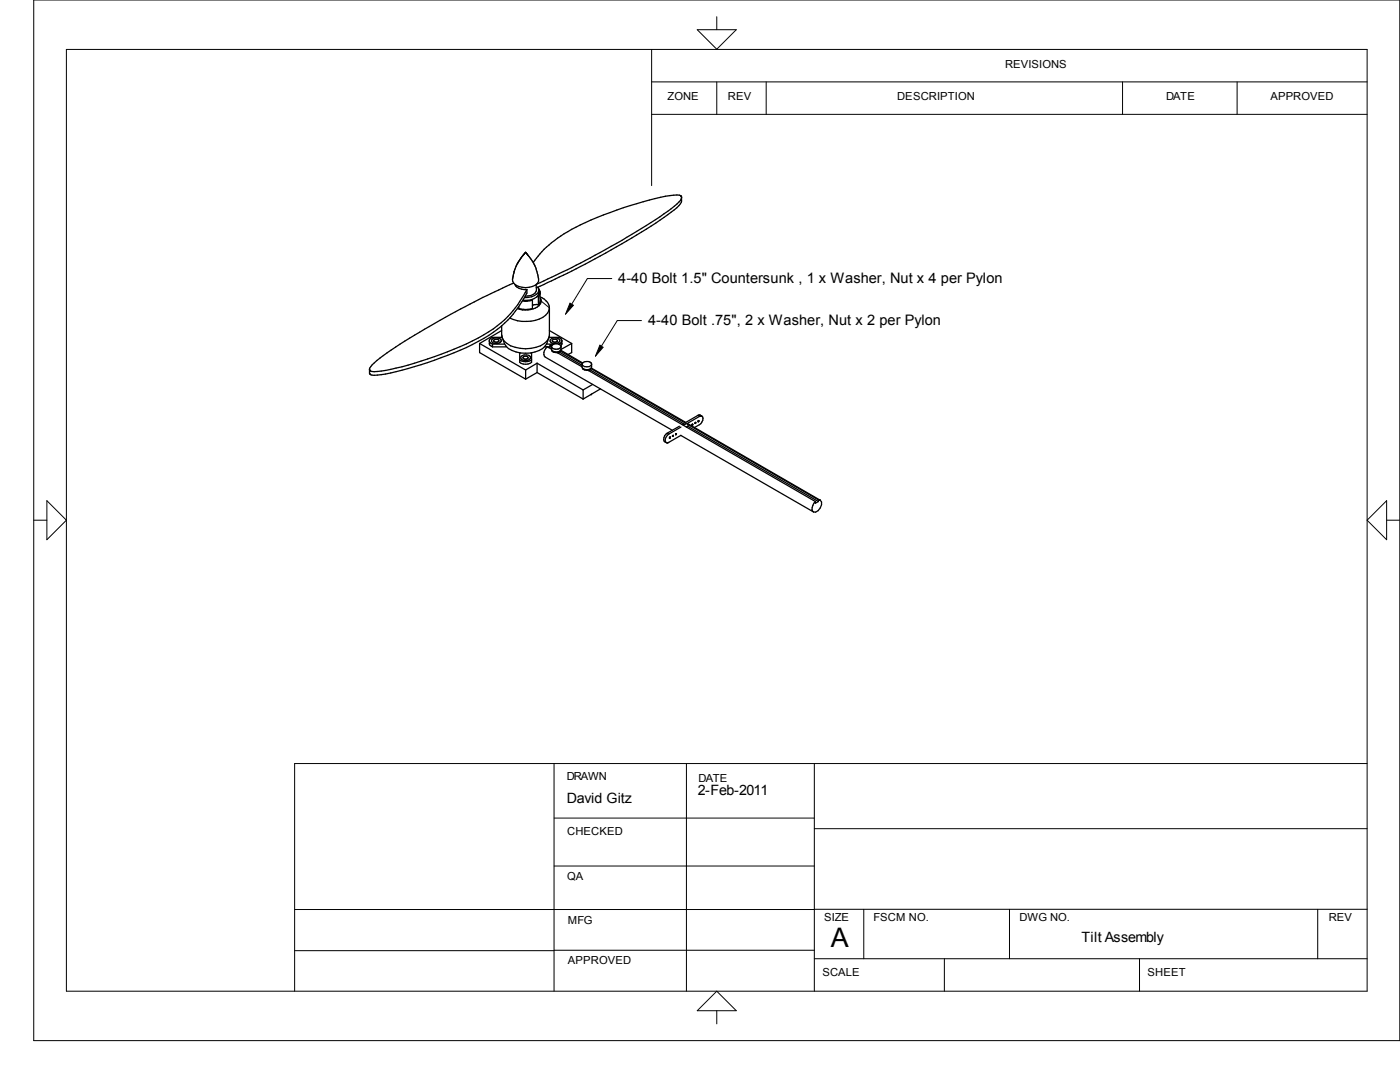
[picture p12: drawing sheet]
<svg xmlns="http://www.w3.org/2000/svg" width="279mm" height="216mm" viewBox="0 0 279 216" stroke-linecap="round" stroke-linejoin="round" font-family="sans-serif">
<g fill="none" stroke="#000" stroke-width=".2">
<path d="M6.7 0h272.7v207.6h-272.7zM13.3 9.9h259.5v187.9h-259.5zM130 16.3h142.8M130 9.9v27.1M139.1 5.9h7.8l-3.9 3.9zM143 3.3v2.6M143 16.3v6.5M152.9 16.3v6.5M224 16.3v6.5M246.9 16.3v6.5M130 22.8h142.8M104.9 50.3l-1.7 2.4"/>
<path d="M122.1 55.6h-4.9l-3.1 5.1M108 60.1l1.6 1.3M113.7 60.5l.7 .4-1.5 1.8zM119.7 68.9l.7 .4-1.6 1.8zM128 64h-4.8l-3.2 5.1M9.4 99.9l3.9 3.9-3.9 3.9zM133.1 86.4l.4 .2M139.3 82.9l.3 .2M276.7 99.9v7.8l-3.9-3.9zM6.7 103.8h2.7M276.7 103.8h2.7M110.6 152.4v45.4"/>
<path d="M137 152.4v45.4M162.5 152.4v45.4M272.8 152.4h-214v45.4M110.6 172.8h51.9M110.6 163.2h51.9M162.5 165.4h110.3M58.8 189.7h51.8M110.6 189.6h51.9M162.5 191.3h110.3M172.4 181.4v9.9M188.5 191.3v6.5M201.5 181.4v9.9"/>
<path d="M227.4 191.3v6.5M263 181.4v9.9M272.8 181.4l-214 .1M139.1 201.7l3.9-3.9 3.9 3.9zM143 201.7v2.6"/>
</g>
<g fill="none" stroke="#000" stroke-width=".25">
<path d="M135.9 39.1h.1M135.9 39.1a1.46 1.46 0 0 0-1.4-.2 69.7 69.7 0 0 0-21.9 7.8 19.5 19.5 0 0 0-6.2 5.7M135.9 39.1l.1 .1a2.52 2.52 0 0 1-1.4 2.7 89.9 89.9 0 0 1-10.5 6.7l-10 5.5-7.1 3.3v-.6M136 39.5v.1a14.5 14.5 0 0 1-4.3 3.7l-5.6 3.5a188.6 188.6 0 0 1-19 9.9M102.5 56.5a167.6 167.6 0 0 0-26.7 15l-1.5 1.3a1.6 1.6 0 0 0-.6 1.7 1.36 1.36 0 0 0 1.6 .3 68 68 0 0 0 22.2-7.9 20.2 20.2 0 0 0 7.3-7.8M102.7 56.8a2.42 2.42 0 0 0 2.5 1M104.5 59.9h.8M104.9 50.4l-1.6 2-.6 1.4-.3 1.1a1.53 1.53 0 0 0 1.1 2.2 3.8 3.8 0 0 0 3.8-.6l.2-.4a8.4 8.4 0 0 0-2.3-5.4M104.9 50.4h.1M104.9 50.4l.3 .3M105.2 57.8v.7l-.4 .6M105.2 57.8a21.4 21.4 0 0 1-9.7 9.6 71.6 71.6 0 0 1-20.2 6.7h-1.1l-.5-.3"/>
<path d="M105.2 50.7h.1M106.1 59.8l.2 .1M106.3 59.9v1.7a4.4 4.4 0 0 1-2.8 0v-.4M106.3 59.9l-2 .2M107.1 57.4a1.47 1.47 0 0 1-1.7 1.7h-.6M107.2 59.1l.2 .1M107.4 57.3a1.77 1.77 0 0 1-1.5 2.6h-1.5M107.4 59.2v1.7M107.5 58.2l.1 .1M107.5 57.9a1.64 1.64 0 0 1-1.4 1.3l-1.5 .2M107.5 57.7l.3 .5v2l-.4 .7M107.6 58.3l.1 .2-.2 .2"/>
<path d="M107.6 58.3h.1M107.8 59.4a1.21 1.21 0 0 1-.6 1.9l-.4 .2a5 5 0 0 1-3.5 .1M107.8 59.2a2.56 2.56 0 0 1 1.8 2.2M107.8 58.5l-.4 .7M73.8 74.5v.1M95.7 68.5v1.9l9.2 5.2M95.7 68.5l9.2 5.3M97.7 68.1l.6 .6M98.1 67.8a1.06 1.06 0 0 1 1.1-.5 1.06 1.06 0 0 1 .8 .8 1.19 1.19 0 0 1-1.9 0zM98.3 69.2h2.8M98.3 68.7h2.4M98.3 68.7v.5"/>
<path d="M98.6 67.8l.2-.1a.52 .52 0 0 1 .8 .4l-.7 .2-.3-.1zM100.1 65l.1 2.4M100.1 66l-4.4 2.5M100.2 67.3h-1.9l-.3 .2-.3 .4v.8l.6 .5M100.2 67.4a3.4 3.4 0 0 0 2.8 2.8 6 6 0 0 0 5.8-1.2l.3-.5 .4-1.1M100.2 67.4a4.2 4.2 0 0 0 3.6 2.1 6.3 6.3 0 0 0 5.4-1.5l.3-.6M103.7 70.4v1.9a2.03 2.03 0 0 0 2.4 0v-1.9M103.7 71.8a2.03 2.03 0 0 0 2.4 0M104 71.2a1.29 1.29 0 0 1 1.9 .1 1.07 1.07 0 0 1-.9 .7 1.07 1.07 0 0 1-1.1-.5zM104.4 71.4h.1M104.4 71.4a.62 .62 0 0 1 1 0M104.4 71.4l.4 .3 .4-.1 .2-.2"/>
<path d="M104.9 73.8v1.8M105.4 71.4h.1M107.2 72.5l9.2 5.3M107.2 72.5v1.8M107.2 74.3l9.2 5.3M107.2 72.5l-2.3 1.3M107.2 74.3l-2.3 1.3M107.4 60.9l-.4-.2-.7 .3M108.7 69.2h.5M109.1 68.7h1.4M109.3 69.2h.4M109.6 67.3h1.9l.3 .2 .3 .5"/>
<path d="M109.6 61.4v5.7l-.1 .3M109.6 66l4.5 2.5M109.6 61.4a3.2 3.2 0 0 1-2.8 2.5 7.5 7.5 0 0 1-5.1-.4M109.8 68.8l.3 .2M109.8 69.2l-.3 .1M109.8 68.8l.4 .1M109.8 68.8v.4M109.8 69.2l.3 .1M109.8 67.8a1.06 1.06 0 0 1 1-.5 1.06 1.06 0 0 1 .9 .8 1.19 1.19 0 0 1-1.9 0zM110.1 69.1a1.09 1.09 0 0 0 1.9 0M110.1 69.7l-.9-.5a1.51 1.51 0 0 0-.4 2l25.4 14.7M110.1 69.1v.6"/>
<path d="M110.1 69.7v.1M110.1 69.8a1.26 1.26 0 0 0 1.8 0M110.1 69.8a1.03 1.03 0 0 0 1.4 .5M110.3 67.8l.2-.1a.52 .52 0 0 1 .8 .4l-.7 .2-.3-.1zM110.5 68.7a1.12 1.12 0 0 1 1.5 .4M110.5 68.7l-.4 .4M111.2 70.4l5 2.8M111.5 70.3l-.1 .1M111.6 70.2l4.6 2.7M111.8 70.1l4.4 2.5M111.9 69.9l4.4 2.5M111.9 69.8l-.4 .5"/>
<path d="M112 69.7l-.1 .1M112 69.1v.6M112.1 68l-.1 .4-.5 .3M112.1 68v.7l-.2 .3M114.1 68.5v1.9l-.7 .3M114.1 68.5l-2.1 1.2M116.2 72.7a1.15 1.15 0 0 0 1.9 0M116.2 73.4a1.07 1.07 0 0 0 1.8 0M116.2 72.5a1.17 1.17 0 0 1 1.9 .1v.6a.99 .99 0 0 1-1.3 .6 .99 .99 0 0 1-.6-1.3zM116.4 77.8v1.8M117.3 73.9l45.4 26.2M117.5 74h.1"/>
<path d="M117.6 73.9l-.1 .1M117.6 73.8v.1M117.7 73.8l18.7 10.7M118 73.6l45.3 26.1M118 78.7h-.1M118 73.4l18.9 10.9 2.5-1.5h.4l.3 .3M118.3 76.7l-1.9 1.1M119.8 77.6l-3.4 2M133.6 87.3l.2-.1-.2 .3zM133.7 87.4h.1M134.2 87l.1-.1 .1 .1M134.2 87h.1"/>
<path d="M134.2 87v.1M134.2 87.1h.1M134.4 86.9l-.1 .2M134.8 86.6l.2-.1-.1 .2zM135.6 85l-2.5 1.4a1.01 1.01 0 0 0-.7 1.1 1.01 1.01 0 0 0 .8 .9l2.7-1.5M135.8 86.9l26.5 15.3M135.9 85.2l-2.4 1.4a1.17 1.17 0 0 0-.5 1.7M136.5 84.5l-.4 .2M136.8 84.6l-.4 .3M137.2 84.5l2.4-1.4 .4-.1a1.15 1.15 0 0 1-.4 1.8l-1 .5M137.2 84.5l26.5 15.3M137.5 85.2l25.8 14.9"/>
<path d="M137.5 85l-.5 .2M138.2 84.6l.1 .2-.2 .1zM138.2 84.8h.1M138.8 84.3l.1 .1-.2 .1zM139.4 83.9l.1 .1-.2 .2zM163.3 99.7v.4M163.3 99.7l.4 .1M163.7 99.8a1.56 1.56 0 0 1-.9 2.4h-.5M162.7 100.1v.3l.6-.3M162.7 100.1a1.51 1.51 0 0 0-.4 2.1"/>
</g>
<path d="M112.9 60.5h1.5v2.2h-1.5zM118.9 68.9h1.5v2.1h-1.5z" fill="#000"/>
<text font-size="5.4" x="165.8" y="189">A</text>
<g font-size="2.9">
<text x="123.4" y="56.5">4-40 Bolt 1.5&quot; Countersunk , 1 x Washer, Nut x 4 per Pylon</text>
<text x="129.4" y="64.9">4-40 Bolt .75&quot;, 2 x Washer, Nut x 2 per Pylon</text>
</g>
<g font-size="2.8">
<text x="113.1" y="160.3">David Gitz</text>
<text x="139.3" y="158.7">2-Feb-2011</text>
<text x="215.8" y="187.9">Tilt Assembly</text>
</g>
<g font-size="2.2">
<text x="200.6" y="13.6">REVISIONS</text>
<text x="133.2" y="19.9">ZONE</text>
<text x="145.3" y="19.9">REV</text>
<text x="179.1" y="19.9">DESCRIPTION</text>
<text x="232.7" y="19.9">DATE</text>
<text x="253.5" y="19.9">APPROVED</text>
<text x="113.1" y="155.7">DRAWN</text>
<text x="139.4" y="156">DATE</text>
<text x="113.2" y="166.6">CHECKED</text>
<text x="113.2" y="175.7">QA</text>
<text x="113.3" y="184.4">MFG</text>
<text x="164.5" y="183.8">SIZE</text>
<text x="174.3" y="183.8">FSCM NO.</text>
<text x="203.5" y="183.8">DWG NO.</text>
<text x="265.2" y="183.8">REV</text>
<text x="113.3" y="192.4">APPROVED</text>
<text x="164.1" y="194.8">SCALE</text>
<text x="229" y="194.8">SHEET</text>
</g>
</svg>
